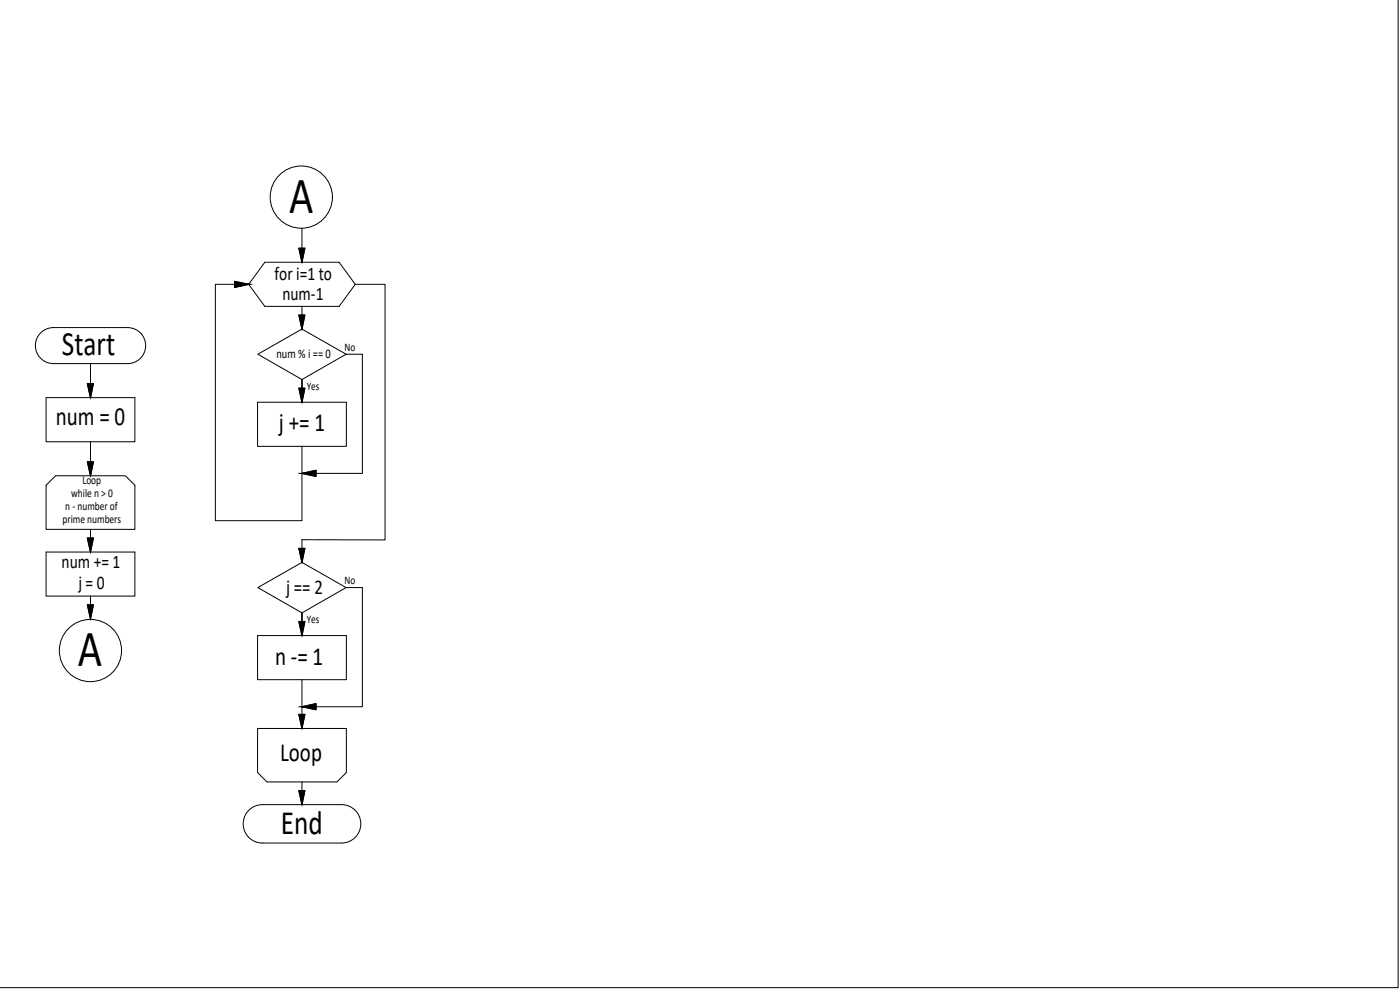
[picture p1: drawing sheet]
<svg xmlns="http://www.w3.org/2000/svg" width="841mm" height="594mm" viewBox="0 0 841 594" stroke-linecap="round" stroke-linejoin="round" font-family="sans-serif">
<!-- layer: Tonk -->
<g fill="none" stroke="#000" stroke-width=".6">
<path d="M181 137v21M159 158h45l9 13-9 13h-45l-10-13zM24 200l3-2 4-1h46a11 11 0 0 1 11 11 11 11 0 0 1-11 10h-45a11 11 0 0 1-10-6 11 11 0 0 1 2-12zM181 198v-7v7M181 184v14M54 218v21M208 213l-27-15-26 15 26 15 27-15h10M28 239h53v26h-53zM181 238v-10v14M155 242h53v26h-53zM54 265v21M28 291v27h53v-27"/>
<path d="M54 318v14M28 332h53v26h-53zM181 338v-7v7M181 324v14M54 358v14v-7M208 353l-27-15-26 15 26 15 27-15h10M181 378v-10v14M155 382h53v26h-53zM181 408v30M155 464v-26h53v26M181 470v13M149 487l4-2 3-2h49a12 12 0 0 1 12 12 12 12 0 0 1-12 11h-47a12 12 0 0 1-11-7 12 12 0 0 1 2-12z"/>
</g>
<!-- layer: Format -->
<g fill="#000" stroke="#000" stroke-width=".6">
<path d="M180 149h3l-2 9zM180 189h3l-2 9zM52 230h4l-2 9zM180 233h3l-2 9zM52 277h4l-2 9zM52 323h4l-2 9zM180 329h3l-2 9zM52 363h4l-2 9zM180 373h3l-2 9zM180 429h3l-2 9zM180 475h3l-2 8z"/>
<path d="M141 169l8 2h-8zM141 171v2l8-2z"/>
<path d="M181 284l9-1v1zM181 284l9 2v-2z"/>
<path d="M181 425l9-2v2zM181 425l9 1v-1z"/>
</g>
<g fill="none" stroke="#000" stroke-width=".72">
<path d="M180 149h3l-2 9zM141 169l8 2-8 2zM180 189h3l-2 9zM52 230h4l-2 9zM180 233h3l-2 9zM52 277h4l-2 9zM181 284l9-1v3zM52 323h4l-2 9zM180 329h3l-2 9zM52 363h4l-2 9zM180 373h3l-2 9zM180 429h3l-2 9z"/>
<path d="M181 425l9-2v3zM180 475h3l-2 8z"/>
</g>
<!-- layer: 0 -->
<g fill="none" stroke="#000" stroke-width=".6">
<path d="M840 0v593h-840M149 171h-20v142h52v-45M213 171h18v153h-50M218 213v71h-37M28 291l5-5h42l6 5M218 353v72h-37M155 464l5 6h42l6-6"/>
<circle cx="181" cy="118" r="19"/>
<circle cx="54" cy="391" r="19"/>
</g>
<g font-size="31.5">
<text x="174" y="128">А</text>
<text x="47" y="400">А</text>
</g>
<g font-size="20.5">
<text x="37" y="214">Start</text>
<text x="169" y="501">End</text>
</g>
<g font-size="15.8">
<text x="34" y="255">num = 0</text>
<text x="168" y="259">j += 1</text>
<text x="165" y="399">n -= 1</text>
<text x="168" y="457">Loop</text>
</g>
<text font-size="12.6" x="172" y="357">j == 2</text>
<g font-size="11.6">
<text x="165" y="168">for i=1 to</text>
<text x="170" y="180">num-1</text>
<text x="37" y="341">num += 1</text>
<text x="47" y="354">j = 0</text>
</g>
<text font-size="7.9" x="166" y="215">num % i == 0</text>
<g font-size="7.1">
<text x="49" y="291">Loop</text>
<text x="43" y="299">while n &gt; 0</text>
<text x="39" y="307">n - number of</text>
<text x="38" y="314">prime numbers</text>
</g>
<g font-size="7">
<text x="207" y="211">No</text>
<text x="184" y="234">Yes</text>
<text x="207" y="351">No</text>
<text x="184" y="374">Yes</text>
</g>
</svg>
